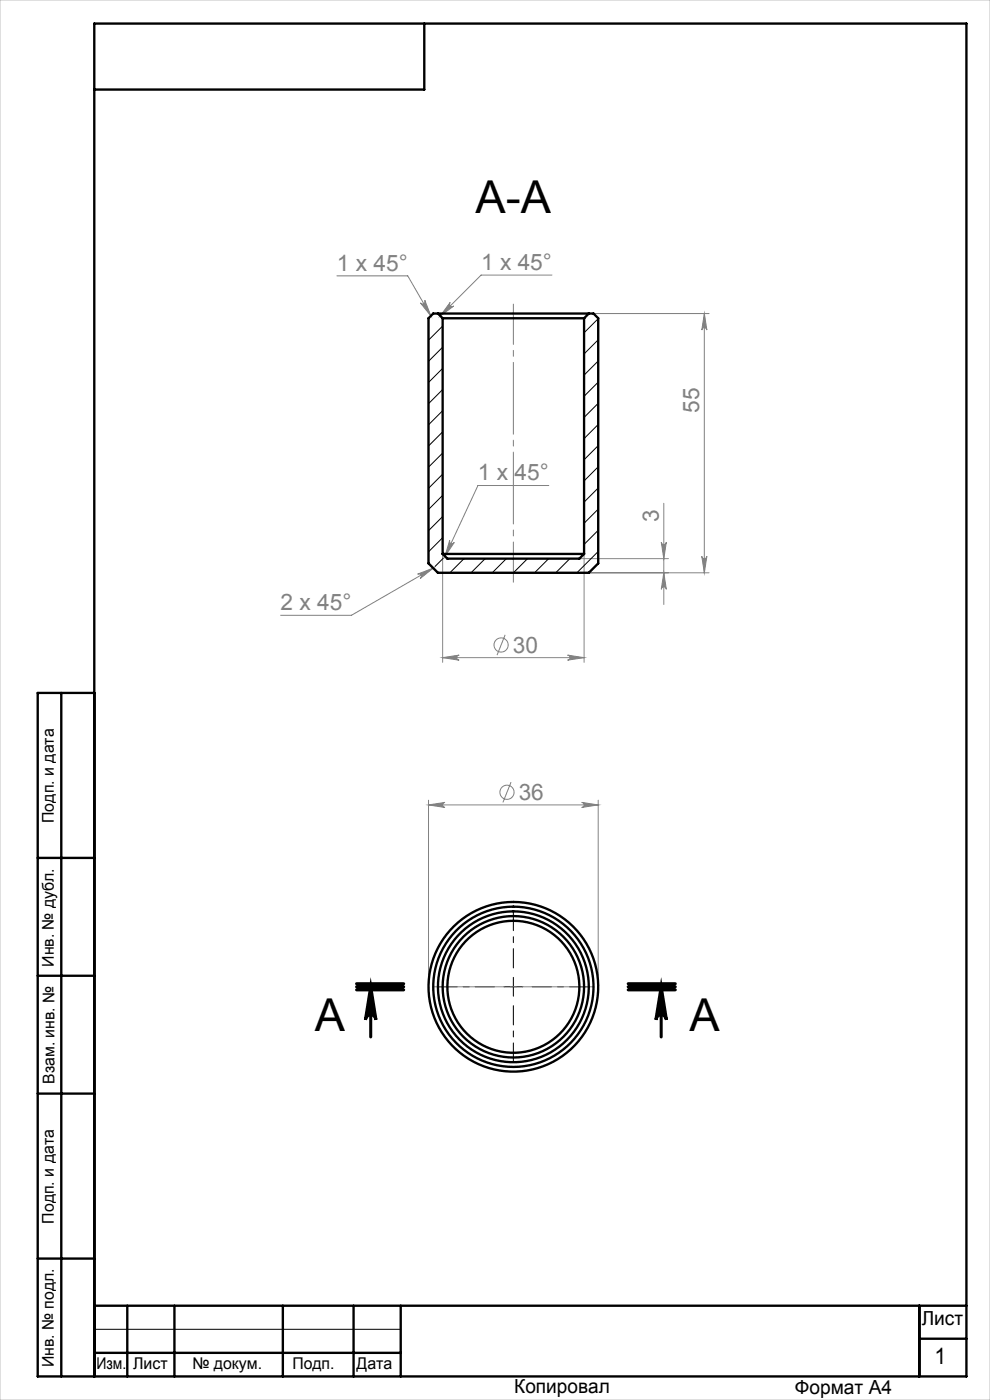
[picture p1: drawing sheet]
<svg xmlns="http://www.w3.org/2000/svg" width="210mm" height="297mm" viewBox="0 0 210 297" stroke-linecap="round" stroke-linejoin="round" font-family="sans-serif">
<g fill="none" stroke="#808080" stroke-width=".21">
<path d="M71.5 58.5h15l4.9 8.5M117.1 58.4h-15l-8.7 8.6M89.2 64.3a.54 .54 0 0 0 .7 .1 .54 .54 0 0 0 .2-.7l1.3 3.3zM95.5 64.2a.54 .54 0 0 0 0 .7 .54 .54 0 0 0 .8 0l-2.9 2.1zM125.9 66.5h24.5M149.4 66.5l.5 3.5a.54 .54 0 0 0-.5-.5 .54 .54 0 0 0-.5 .5zM149.4 66.5v55M93.9 117.5v23M95.4 114.6a.54 .54 0 0 0 .3 .7 .54 .54 0 0 0 .7-.2l-2 2.9zM116.4 103h-15l-7 15M122.9 118.5h18.9M123.9 117.5v23"/>
<path d="M140.3 115a.54 .54 0 0 0 .5 .5 .54 .54 0 0 0 .5-.5l-.5 3.5zM140.8 106.8v21.4M148.9 118a.54 .54 0 0 0 .5 .5 .54 .54 0 0 0 .5-.5l-.5 3.5zM88.6 121.8l3.3-1.3-2.8 2.2a.54 .54 0 0 0 .2-.7 .54 .54 0 0 0-.7-.2zM91.9 120.5l-17.3 10h-15.1M93.9 139.5l3.5-.5a.54 .54 0 0 0-.5 .5 .54 .54 0 0 0 .5 .6zM93.9 139.5h30M107.2 134.7l-1.8 4.3M120.4 139l3.5 .5-3.5 .6a.54 .54 0 0 0 .5-.6 .54 .54 0 0 0-.5-.5zM124.9 121.5h25.5M140.8 121.5l.5 3.5a.54 .54 0 0 0-.5-.5 .54 .54 0 0 0-.5 .5zM90.9 169.8v39.5"/>
<path d="M90.9 170.8h36M90.9 170.8l3.5-.6a.54 .54 0 0 0-.5 .6 .54 .54 0 0 0 .5 .5zM108.4 165.9l-1.7 4.3M123.4 170.2l3.5 .6-3.5 .5a.54 .54 0 0 0 .5-.5 .54 .54 0 0 0-.5-.6zM126.9 169.8v39.5"/>
<circle cx="106.3" cy="136.8" r="1.5"/>
<circle cx="107.5" cy="168.1" r="1.5"/>
</g>
<path d="M78.6 209.3l1.2 7a1.12 1.12 0 0 0-1.2-1 1.12 1.12 0 0 0-1.1 1zM140.2 209.3l1.2 7a1.12 1.12 0 0 0-1.2-1 1.12 1.12 0 0 0-1.1 1z" fill="none" stroke="#000" stroke-width=".65" stroke-linecap="butt"/>
<path d="M75.6 210h10zM75.6 209.3h10M75.6 208.7h10M78.6 209.3v10.7M133.2 209.3h10M133.2 208.7h10M133.2 210h10M140.2 209.3v10.7" fill="none" stroke="#000" stroke-width=".65"/>
<path d="M108.9 123.5v-59" fill="none" stroke="#808080" stroke-width=".21" stroke-dasharray="15.2 1.3 1.3 1.3" stroke-dashoffset="6.7"/>
<path d="M106.9 209.3h4M108.9 207.3v4M20 282h65" fill="none" stroke="#000" stroke-width=".21"/>
<g fill="none" stroke="#000" stroke-width=".5">
<path d="M90 5v14h-70M13 147v145M20 147h-12v145h197v-287h-185v287M8 182h12M8 207h12M8 232h12M8 267h12M20 277h185M27 277v15M37 277v15M60 277v15M75 277v15"/>
<path d="M85 277v15M195 277v15M20 287h65M195 284h10"/>
</g>
<path d="M0 0h210v297h-210z" fill="none" stroke="#c0c0c0" stroke-width=".21"/>
<path d="M104.9 209.3h-12M108.9 205.3v-12M108.9 213.3v12M112.9 209.3h12" fill="none" stroke="#000" stroke-width=".21" stroke-dasharray="15.2 1.3 1.3 1.3" stroke-dashoffset="11.1"/>
<path d="M126.9 209.3h-36" fill="none" stroke="#808080" stroke-width=".21" stroke-dasharray="15.2 1.3 1.3 1.3" stroke-dashoffset="-.9"/>
<path d="M140.2 209.3l1.2 7a1.12 1.12 0 0 0-1.2-1 1.12 1.12 0 0 0-1.1 1zM78.6 209.3l1.2 7a1.12 1.12 0 0 0-1.2-1 1.12 1.12 0 0 0-1.1 1z" fill="#000"/>
<g fill="#808080">
<path d="M120.4 139l3.5 .5-3.5 .6a.54 .54 0 0 0 .5-.6 .54 .54 0 0 0-.5-.5zM93.9 139.5l3.5-.5a.54 .54 0 0 0-.5 .5 .54 .54 0 0 0 .5 .6z"/>
<path d="M90.9 170.8l3.5-.6a.54 .54 0 0 0-.5 .6 .54 .54 0 0 0 .5 .5zM123.4 170.2l3.5 .6-3.5 .5a.54 .54 0 0 0 .5-.5 .54 .54 0 0 0-.5-.6zM95.4 114.6a.54 .54 0 0 0 .3 .7 .54 .54 0 0 0 .7-.2l-2 2.9zM95.5 64.2a.54 .54 0 0 0 0 .7 .54 .54 0 0 0 .8 0l-2.9 2.1zM89.2 64.3a.54 .54 0 0 0 .7 .1 .54 .54 0 0 0 .2-.7l1.3 3.3zM88.6 121.8l3.3-1.3-2.8 2.2a.54 .54 0 0 0 .2-.7 .54 .54 0 0 0-.7-.2z"/>
<path d="M148.9 118a.54 .54 0 0 0 .5 .5 .54 .54 0 0 0 .5-.5l-.5 3.5zM149.4 66.5l.5 3.5a.54 .54 0 0 0-.5-.5 .54 .54 0 0 0-.5 .5zM140.8 121.5l.5 3.5a.54 .54 0 0 0-.5-.5 .54 .54 0 0 0-.5 .5zM140.3 115a.54 .54 0 0 0 .5 .5 .54 .54 0 0 0 .5-.5l-.5 3.5z"/>
</g>
<g fill="none" stroke="#000" stroke-width=".5">
<path d="M92.9 66.5h32M92.9 66.5h-1l-1 1v52l2 2h32l2-2v-52l-1-1h-1M92.9 66.5l1 1M93.9 67.5h30M93.9 67.5v50M123.9 67.5v50M124.9 66.5l-1 1M93.9 117.5h30M93.9 117.5l1 1h28l1-1"/>
<circle cx="108.9" cy="209.3" r="15"/>
<circle cx="108.9" cy="209.3" r="16"/>
<circle cx="108.9" cy="209.3" r="14"/>
<circle cx="108.9" cy="209.3" r="18"/>
<circle cx="108.9" cy="209.3" r="17"/>
</g>
<g fill="none" stroke="#000" stroke-width=".21">
<path d="M93.9 69.2l-3 3M93.9 73.7l-3 3M93.9 78.1l-3 3M126.9 67.6l-3 3M126.9 72.1l-3 3M126.9 76.6l-3 3M93.9 82.6l-3 3M93.9 87.1l-3 3M93.9 91.6l-3 3M93.9 96.1l-3 3M126.9 81.1l-3 3M126.9 85.6l-3 3"/>
<path d="M126.9 90l-3 3M126.9 94.5l-3 3M126.9 99l-3 3M93.9 100.6l-3 3M93.9 105.1l-3 3M93.9 109.6l-3 3M93.9 114.1l-3 3M94 118.4l-1.7 1.8M98.4 118.5l-3 3M102.9 118.5l-3 3M107.4 118.5l-3 3M111.9 118.5l-3 3"/>
<path d="M116.4 118.5l-3 3M120.9 118.5l-3 3M126.9 103.5l-3 3M126.9 108l-3 3M126.9 112.5l-3 3M126.9 117l-4.5 4.5"/>
</g>
<g font-size="9.6">
<text x="100.9" y="45.2">A-A</text>
<text x="66.8" y="218.8">A</text>
<text x="146.2" y="218.8">A</text>
</g>
<g font-size="4.8" fill="#808080">
<text x="71.5" y="57.4">1 x 45°</text>
<text x="102.1" y="57.3">1 x 45°</text>
<text x="148.3" y="87.5" transform="rotate(-90 148.3 87.5)">55</text>
<text x="101.4" y="101.9">1 x 45°</text>
<text x="139.7" y="110.8" transform="rotate(-90 139.7 110.8)">3</text>
<text x="59.5" y="129.4">2 x 45°</text>
<text x="108.8" y="138.4">30</text>
<text x="110" y="169.7">36</text>
</g>
<text font-size="4.8" x="198.2" y="289.5">1</text>
<g font-size="4.1">
<text x="195.5" y="281.2">Лист</text>
<text x="109.1" y="295.6">Копировал</text>
<text x="168.6" y="295.7">Формат А4</text>
</g>
<g font-size="3.4">
<text x="11.4" y="174.6" transform="rotate(-90 11.4 174.6)">Подп. и дата</text>
<text x="11.4" y="205.1" transform="rotate(-90 11.4 205.1)">Инв. № дубл.</text>
<text x="11.6" y="229.9" transform="rotate(-90 11.6 229.9)">Взам. инв. №</text>
<text x="11.4" y="259.6" transform="rotate(-90 11.4 259.6)">Подп. и дата</text>
<text x="11.4" y="290" transform="rotate(-90 11.4 290)">Инв. № подл.</text>
<text x="20.4" y="290.4">Изм.</text>
<text x="28.2" y="290.4">Лист</text>
<text x="40.8" y="290.4">№ докум.</text>
<text x="62" y="290.4">Подп.</text>
<text x="75.6" y="290.4">Дата</text>
</g>
</svg>
